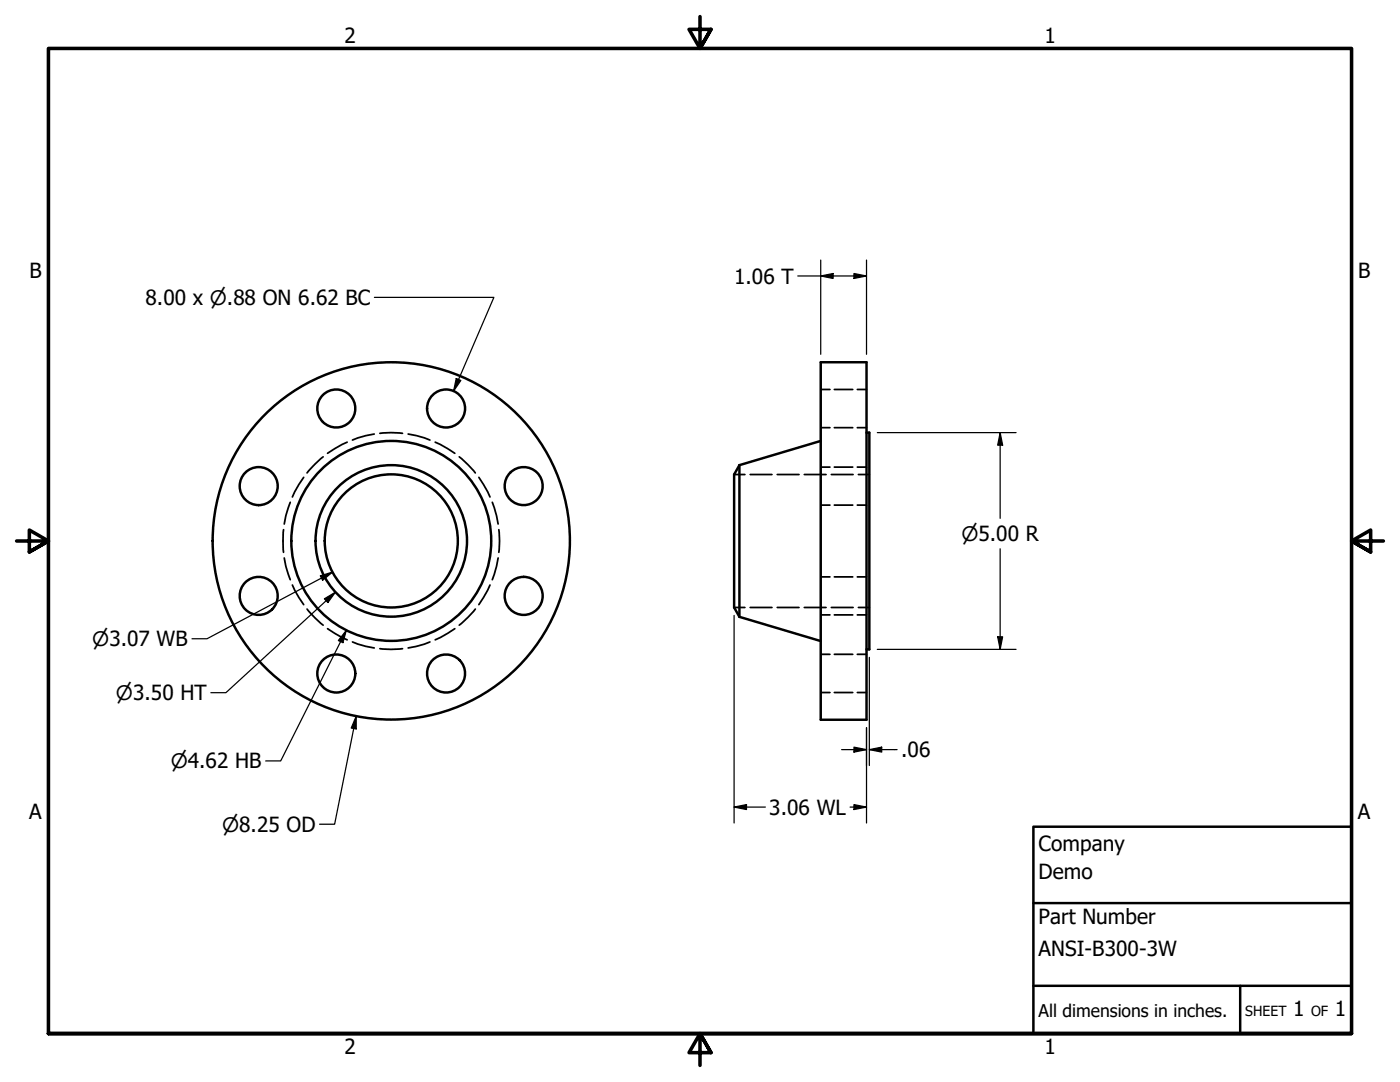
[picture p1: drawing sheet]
<svg xmlns="http://www.w3.org/2000/svg" width="279mm" height="216mm" viewBox="0 0 279 216" stroke-linecap="round" stroke-linejoin="round" font-family="sans-serif">
<!-- layer: Hidden (ANSI) -->
<g fill="none" stroke="#000" stroke-width=".35">
<path d="M163.8 77.7h1.8M166.5 77.7h3.7M171.1 77.7h1.8M60.6 95.2l-.9 1.5-1.4 2.5M64.5 91.2l-1.7 1.5-1.5 1.7M69.3 88.2l-1 .5-2.9 1.8M74.7 86.6l-1.7 .3-2.7 .9M75.8 86.5l2.3-.2 2.2 .2M81.5 86.6l1.6 .3 2.7 .9M86.9 88.2l1 .5 2.9 1.8M91.7 91.2l1.6 1.5 1.6 1.7M95.6 95.2l1.7 2.9 .5 1.1"/>
<path d="M146.5 94.7h2.2M149.7 94.7h4.4M155.1 94.7h4.4M160.5 94.7h4.4M163.8 93.2h1.8M163.8 85.3h1.8M165.9 94.7h4.4M166.5 93.2h3.7M166.5 85.3h3.7M171.1 93.2h1.8M171.1 85.3h1.8M171.3 94.7h2.2"/>
<path d="M56.6 105.7l-.1 2.2 .1 2.3M56.7 111.3l.3 1.7 .9 2.7M57.9 100.2l-.9 2.7-.3 1.7M58.3 116.7l1.4 2.5 .9 1.4M97.8 116.7l-.5 1.1-1.7 2.8M98.2 100.2l.9 2.7 .3 1.7M99.4 111.3l-.3 1.7-.9 2.7M99.6 105.7l.1 2.2-.1 2.3M163.8 100.8h1.8M163.8 115.1h1.8M166.5 100.8h3.7M166.5 115.1h3.7"/>
<path d="M171.1 100.8h1.8M171.1 115.1h1.8M61.3 121.5l1.5 1.7 1.7 1.5M65.4 125.4l2.9 1.8 1 .5M70.3 128.1l2.7 .9 1.7 .3M75.8 129.4l2.3 .2 2.2-.2M85.8 128.1l-2.7 .9-1.6 .3M90.8 125.4l-2.9 1.8-1 .5M94.9 121.5l-1.6 1.7-1.6 1.5M146.5 121.2h2.2M149.7 121.2h4.4M155.1 121.2h4.4"/>
<path d="M160.5 121.2h4.4M163.8 122.7h1.8M163.8 138.2h1.8M163.8 130.6h1.8M165.9 121.2h4.4M166.5 122.7h3.7M166.5 138.2h3.7M166.5 130.6h3.7M171.1 122.7h1.8M171.1 138.2h1.8M171.1 130.6h1.8M171.3 121.2h2.2"/>
</g>
<!-- layer: Visible (ANSI) -->
<g fill="none" stroke="#000" stroke-width=".49">
<path d="M163.8 72.3h9.1v71.3h-9.1zM147.6 92.8v30.3M147.6 92.8l-1.1 1.9v26.5l1.1 1.9M163.8 88l-16.2 4.8M172.9 86.3h.6v43.3h-.6M147.6 123.1l16.2 4.8"/>
<circle cx="51.6" cy="97" r="3.8"/>
<circle cx="67.1" cy="81.5" r="3.8"/>
<circle cx="89" cy="81.5" r="3.8"/>
<circle cx="104.5" cy="97" r="3.8"/>
<circle cx="51.6" cy="118.9" r="3.8"/>
<circle cx="78.1" cy="107.9" r="13.3"/>
<circle cx="78.1" cy="107.9" r="15.1"/>
<circle cx="78.1" cy="107.9" r="20"/>
<circle cx="78.1" cy="107.9" r="35.7"/>
<circle cx="104.5" cy="118.9" r="3.8"/>
<circle cx="67.1" cy="134.4" r="3.8"/>
<circle cx="89" cy="134.4" r="3.8"/>
</g>
<!-- layer: Border (ANSI) -->
<path d="M139.7 3.3v6.4l-2.2-3.8h4.4l-2.2 3.8 2.2-3.8M3.3 107.9h6.4l-3.8-2.1v4.3l3.8-2.2-3.8 2.2M276.1 107.9h-6.4l3.8-2.1v4.3l-3.8-2.2 3.8 2.2M9.7 206.2v-196.5h260v196.5h-260h260M141.9 210l-2.2-3.8 2.2 3.8h-4.4l2.2-3.8v6.4" fill="none" stroke="#000" stroke-width=".71"/>
<!-- layer: Title (ANSI) -->
<path d="M206.2 165h63.5v41.2h-63.5zM206.2 196.7h63.5M206.2 180.2h63.5M247.5 196.7v9.5" fill="none" stroke="#000" stroke-width=".49"/>
<!-- layer: Dimension (ANSI) -->
<g fill="none" stroke="#000" stroke-width=".25">
<path d="M74.7 59.3h23.9l-8.1 18.7M159.2 55.1h13.7M163.8 55.1l2.5-.5v1zM163.8 51.9v18.8M170.4 54.6l2.5 .5-2.5 .5zM172.9 51.9v18.8M91.1 75.5l.9 .4-1.5 2.1zM175.1 86.3h27.7M199.6 86.3l.5 2.5h-1zM199.6 86.3v17.1M63.9 114.9l2.5-.7-2 1.6zM64.7 119.5l2.2-1.3-1.5 2z"/>
<path d="M66.4 114.2l-25.1 13.3h-3M66.9 118.2l-21.8 20h-3M199.6 109.5v20.1M69.1 125.8l-.7 2.4-.9-.4zM69.1 125.8l-13.1 26h-3M146.5 122.8v41.4M173.5 131.2v21.6M175.1 129.6h27.7M199.1 127.1h1l-.5 2.5zM71.1 142.9v2.6l-1-.2zM71.1 142.9l-4.3 21.6h-3M168 149.6h4.9"/>
<path d="M170.4 149.1l2.5 .5-2.5 .5zM172.9 145.2v19M173.5 149.6l2.5-.5v1zM173.5 149.6h5.5M146.5 161l2.5-.5v1zM146.5 161h6.3M169.7 161h3.2M170.4 160.5l2.5 .5-2.5 .5z"/>
</g>
<g fill="#000">
<path d="M163.8 55.1l2.5-.5v1z" fill-rule="evenodd"/>
<path d="M170.4 54.6l2.5 .5-2.5 .5z" fill-rule="evenodd"/>
<path d="M91.1 75.5l.9 .4-1.5 2.1z" fill-rule="evenodd"/>
<path d="M199.6 86.3l.5 2.5h-1z" fill-rule="evenodd"/>
<path d="M63.9 114.9l2.5-.7-2 1.6z" fill-rule="evenodd"/>
<path d="M64.7 119.5l2.2-1.3-1.5 2z" fill-rule="evenodd"/>
<path d="M69.1 125.8l-.7 2.4-.9-.4z" fill-rule="evenodd"/>
<path d="M199.1 127.1h1l-.5 2.5z" fill-rule="evenodd"/>
<path d="M71.1 142.9v2.6l-1-.2z" fill-rule="evenodd"/>
<path d="M170.4 149.1l2.5 .5-2.5 .5z" fill-rule="evenodd"/>
<path d="M173.5 149.6l2.5-.5v1z" fill-rule="evenodd"/>
<path d="M146.5 161l2.5-.5v1z" fill-rule="evenodd"/>
<path d="M170.4 160.5l2.5 .5-2.5 .5z" fill-rule="evenodd"/>
</g>
<g font-size="4.2">
<text x="68.7" y="8.6">2</text>
<text x="208.4" y="8.6">1</text>
<text x="5.9" y="55.5">B</text>
<text x="146.5" y="56.6">1.06 T</text>
<text x="271" y="55.5">B</text>
<text x="29" y="60.8">8.00 x ⌀.88 ON 6.62 BC</text>
<text x="179.8" y="151.1">.06</text>
<text x="5.8" y="163.4">A</text>
<text x="153.5" y="162.6">3.06 WL</text>
<text x="271" y="163.4">A</text>
<text x="207.3" y="169.8">Company</text>
<text x="207.3" y="175.4">Demo</text>
<text x="207.3" y="184.4">Part Number</text>
<text x="207.3" y="190.7">ANSI-B300-3W</text>
<text x="258.1" y="202.8">1</text>
<text x="266.4" y="202.8">1</text>
<text x="68.7" y="210.3">2</text>
<text x="208.4" y="210.3">1</text>
</g>
<g font-size="4">
<text x="191.9" y="107.9">⌀5.00 R</text>
<text x="18.4" y="128.9">⌀3.07 WB</text>
<text x="23.1" y="139.7">⌀3.50 HT</text>
<text x="34.1" y="153.3">⌀4.62 HB</text>
<text x="44.3" y="165.9">⌀8.25 OD</text>
</g>
<text font-size="3.5" x="207.3" y="202.9">All dimensions in inches.</text>
<g font-size="2.8">
<text x="248.5" y="202.8">SHEET</text>
<text x="261.7" y="202.8">OF</text>
</g>
</svg>
